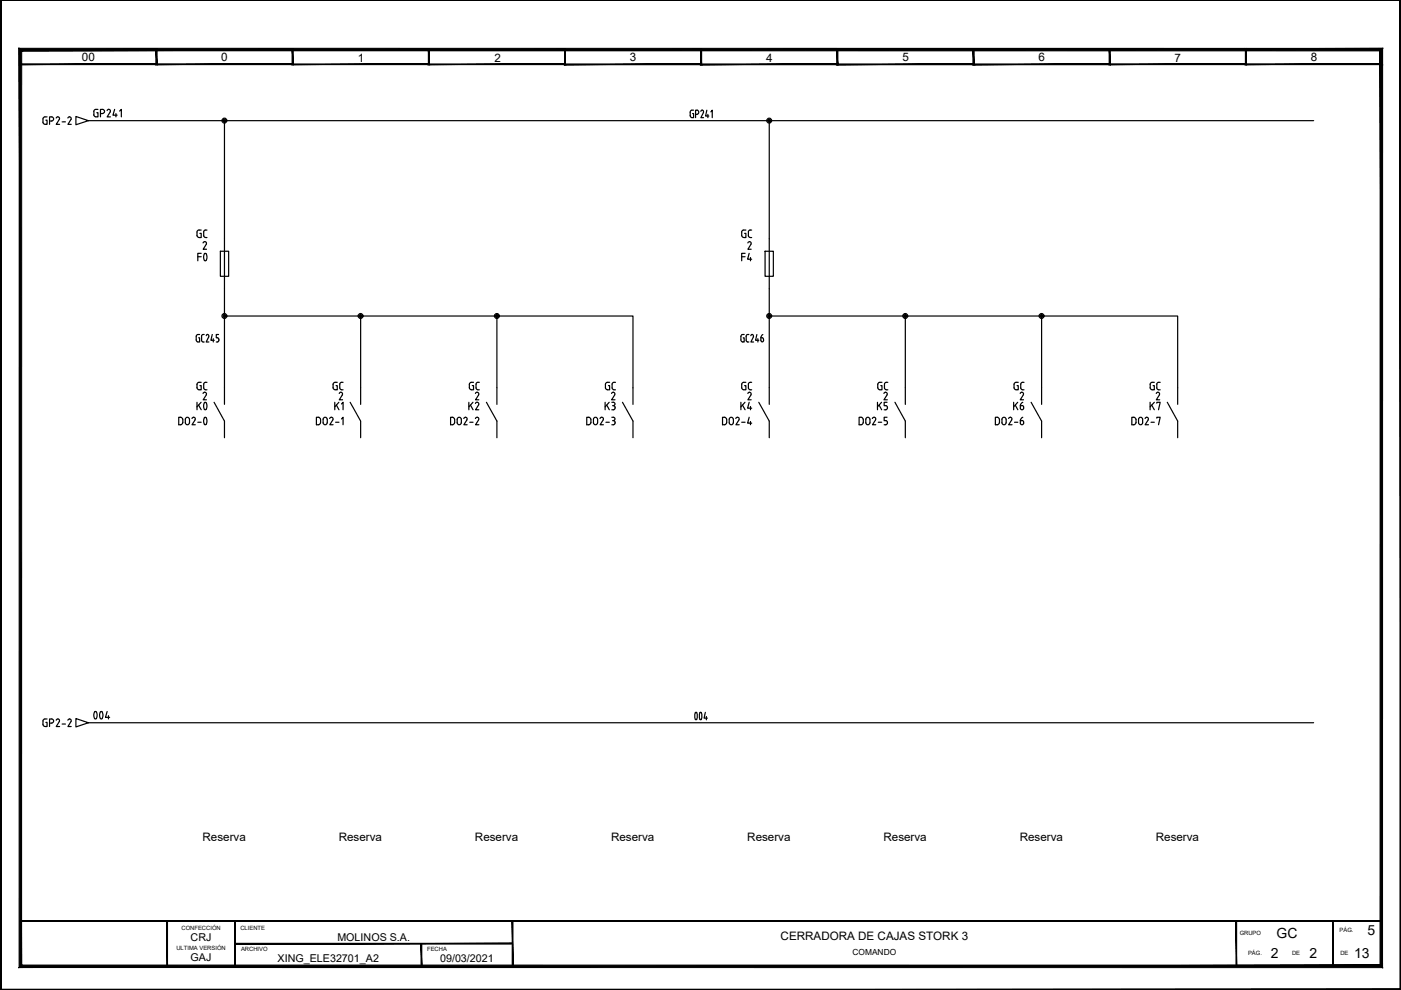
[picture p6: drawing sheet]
<svg xmlns="http://www.w3.org/2000/svg" width="297mm" height="210mm" viewBox="0 0 297 210" stroke-linecap="round" stroke-linejoin="round" font-family="sans-serif">
<g fill="#000" stroke="#000" stroke-width=".21">
<path d="M.2 -.1v.2l296.8-.2zM.2 .1l296.8-.2-.2 .2zM296.8 .1l.2 209.8v-210zM296.8 .1l.2 209.8-.2-.2zM.1 209.9h296.9l-.2-.2zM.1 209.9l.2-.2h296.5zM.1 0v209.9l.2-.2zM.1 0h.2v209.7z"/>
<path d="M4.2 13.7h29.1l-.2-.2zM4.4 13.5h28.7l-28.9 .2zM4.2 10.4v3.3l.2-.2zM4.2 10.4l.2 .2v2.9zM4.2 10.4l.2 .2 28.9-.2zM4.4 10.6l28.9-.2-.2 .2zM33.3 10.4l-.2 .2 .2 3.1zM33.1 10.6l.2 3.1-.2-.2z"/>
<path d="M33.1 13.7h29l-.1-.2zM33.2 13.5h28.8l-28.9 .2zM33.1 10.4v3.3l.1-.2zM33.1 10.4l.1 .2v2.9zM33.1 10.4l.1 .2 28.9-.2zM33.2 10.6l28.9-.2-.1 .2zM62.1 10.4l-.1 .2 .1 3.1zM62 10.6l.1 3.1-.1-.2z"/>
<path d="M62 13.7h29l-.1-.1zM62 13.7l.1-.1h28.8zM62 10.4v3.3l.1-.1zM62 10.4l.1 .2v3zM62 10.4l.1 .2 28.9-.2zM62.1 10.6l28.9-.2-.1 .2zM90.9 10.6l.1 3.1v-3.3zM90.9 10.6l.1 3.1-.1-.1z"/>
<path d="M90.8 13.7h29.1l-.2-.1zM90.8 13.7l.2-.1h28.7zM90.8 10.4v3.3l.2-.1zM90.8 10.4l.2 .2v3zM90.8 10.4l.2 .2 28.9-.2zM91 10.6l28.9-.2-.2 .2zM119.7 10.6l.2 3.1v-3.3zM119.7 10.6l.2 3.1-.2-.1z"/>
<path d="M119.7 13.7h29.1l-.2-.1zM119.7 13.7l.2-.1h28.7zM119.7 10.4v3.3l.2-.1zM119.7 10.4l.2 .2v3zM119.7 10.4l.2 .2 28.9-.2zM119.9 10.6l28.9-.2-.2 .2zM148.8 10.4l-.2 .2 .2 3.1zM148.6 10.6l.2 3.1-.2-.1z"/>
<path d="M148.6 13.7h29l-.2-.1zM148.6 13.7l.1-.1h28.7zM148.6 10.4v3.3l.1-.1zM148.6 10.4l.1 .2v3zM148.6 10.4l.1 .2 28.9-.2zM148.7 10.6l28.9-.2-.2 .2zM177.6 10.4l-.2 .2 .2 3.1zM177.4 10.6l.2 3.1-.2-.1z"/>
<path d="M177.4 13.7h29.1l-.2-.1zM177.4 13.7l.2-.1h28.7zM177.4 10.4v3.3l.2-.1zM177.4 10.4l.2 .2v3zM177.4 10.4l.2 .2 28.9-.2zM177.6 10.6l28.9-.2-.2 .2zM206.5 10.4l-.2 .2 .2 3.1zM206.3 10.6l.2 3.1-.2-.1z"/>
<path d="M206.3 13.7h29.1l-.2-.1zM206.3 13.7l.2-.1h28.7zM206.3 10.4v3.3l.2-.1zM206.3 10.4l.2 .2v3zM206.3 10.4l.2 .2 28.9-.2zM206.5 10.6l28.9-.2-.2 .2zM235.2 10.6l.2 3.1v-3.3zM235.2 10.6l.2 3.1-.2-.1z"/>
<path d="M235.2 13.7h29.1l-.2-.2zM235.2 13.7l.2-.2h28.7zM235.2 10.4v3.3l.2-.2zM235.2 10.4l.2 .2v2.9zM235.2 10.4l.2 .2 28.9-.2zM235.4 10.6l28.9-.2-.2 .2zM264.1 10.6l.2 3.1v-3.3zM264.1 10.6l.2 3.1-.2-.2z"/>
<path d="M264 13.7h29.1l-.2-.2zM264 13.7l.2-.2h28.7zM264 10.4v3.3l.2-.2zM264 10.4l.2 .2v2.9zM264 10.4l.2 .2 28.9-.2zM264.2 10.6l28.9-.2-.2 .2zM292.9 10.6l.2 3.1v-3.3zM292.9 10.6l.2 3.1-.2-.2z"/>
<path d="M4.3 195.2v.2l288.5-.2zM4.3 195.4l288.5-.2v.2z"/>
<path d="M49.8 200v.2l58.9-.2zM49.8 200.2l58.9-.2v.2z"/>
<path d="M4 205.1l288.6-.5h-288zM4 205.1l288.6-.5 .5 .6zM292.6 10.8v193.8l.5 .6zM292.6 10.8l.5-.5v194.9zM4.6 10.8h288l.5-.5zM4.1 10.2l289 .1-288.5 .5zM4.1 10.2l.5 194.4v-193.8zM4.1 10.2l.5 194.4-.6 .5z"/>
<path d="M35.4 195.3v9.6h.1zM35.4 195.3h.1v9.6z"/>
<path d="M49.7 195.3v9.6h.2zM49.7 195.3h.2v9.6z"/>
<path d="M89.3 200.1v4.8h.1zM89.3 200.1h.1v4.8z"/>
<path d="M108.6 195.3v9.6h.2zM108.6 195.3h.2v9.6z"/>
<path d="M262.1 195.3v9.6h.1zM262.1 195.3h.1v9.6z"/>
<path d="M282.5 195.3v9.6h.2zM282.5 195.3h.2v9.6z"/>
</g>
<path d="M.2 0h296.7v209.8h-296.7zM4.3 195.3h31.1v9.6h-31.1z" fill="none" stroke="#000" stroke-width=".21"/>
<g fill="none" stroke="#000" stroke-width=".25">
<path d="M293 13.6v181.7M16.1 24.7l2.6 .9-2.6 .9zM18.7 25.6h259.8M19.9 23.6v.7M20.5 23.9h.3v.9l-.7-.1-.2-.4M20.8 23.2l-.7 .1-.2 .3M21.3 24.1h.4a.43 .43 0 0 0 .5-.5 .43 .43 0 0 0-.5-.4h-.4v1.6M23.1 23.2a.35 .35 0 0 1 .3 .5l-.7 1.1h.7M23.1 23.2l-.4 .2M24.3 23.2l-.4 1.2h.9M24.6 24.1v.7M25.4 23.6l.3-.4v1.6"/>
<path d="M47.6 25.6v56.6M146.7 23.4l-.3 .2a1.39 1.39 0 0 0 .1 1.3h.2M146.7 23.4h.4M146.8 24.1h.3v.8h-.4M147.5 24.2h.3M147.8 23.4a.44 .44 0 0 1 .4 .4 .44 .44 0 0 1-.4 .4M147.8 23.4h-.3v1.5M148.9 23.3l-.3 .3M148.9 23.4l.3 .3-.6 1.2h.6M149.9 23.4l-.3 1.2h.7M150.1 24.2v.7M150.7 23.7l.3-.3v1.5"/>
<path d="M163.1 25.6v60.1M162.2 53.3h1.8v5.3h-1.8zM41.6 72.1l.3 .4M41.9 70.9l-.3 .2v1M42 70.9h.3M42.1 71.6h.2v.9h-.3M42.7 71.3v.8a.44 .44 0 0 0 .6 .4M43.3 70.9l-.4 .1-.2 .3M43.7 71.2l.3-.3 .3 .4-.6 1.2h.6M45 70.9l-.3 1.3h.7M45.2 71.8v.7M46.3 70.9h-.4v.7a.46 .46 0 0 1 .5 .5 .46 .46 0 0 1-.5 .4"/>
<path d="M47.6 67h86.6v18.7M76.5 67v18.7M105.4 67v18.7M157.6 71.6h.2v.9l-.5-.1-.2-.3M157.8 70.9h-.4l-.3 .2v1M158.2 72.1l.1 .3 .5 .1M158.2 71.3v.8M158.8 70.9l-.5 .1-.1 .3M159.5 70.9l.2 .2v.4M159.5 70.9l-.3 .3M159.7 71.5l-.5 1h.6M160.5 70.9l-.3 1.3h.7"/>
<path d="M160.7 71.8v.7M161.3 71.6a.47 .47 0 0 1 .6 .3 .47 .47 0 0 1-.2 .5l-.3-.1zM161.7 70.9l-.4 .7M163.1 67h86.6v18.7M191.9 67v18.7M220.8 67v18.7M47.6 89.3v3.5M67.1 88.5h.6a1.08 1.08 0 0 1 .2 1.3l-.2 .2-.6 .1zM69.4 88.9a.43 .43 0 0 0-.5-.4 .43 .43 0 0 0-.4 .4v.7a.43 .43 0 0 0 .4 .5 .43 .43 0 0 0 .5-.5M70.6 89l-.7 1.1h.7M72.4 88.8l.3-.3v1.6M74.2 85.3l2.3 4v3.5"/>
<path d="M95.9 88.5l.4 .2 .1 .2M95.9 88.5h-.4v1.6h.4M96.4 89.6l-.3 .4-.2 .1M96.4 89v.6M96.9 89.6a.43 .43 0 0 0 .5 .5 .43 .43 0 0 0 .4-.5M99 89l-.7 1.1h.7M101.5 89l-.7 1.1h.7M103.1 85.3l2.3 4v3.5M124.8 88.5l.4 .2 .1 .2M124.8 88.5h-.4v1.6h.4M125.3 89.6l-.3 .4-.2 .1M125.3 89v.6"/>
<path d="M125.8 89.6a.43 .43 0 0 0 .5 .5 .43 .43 0 0 0 .4-.5M127.9 89l-.7 1.1h.7M129.7 90.1h.4M130.4 89.7l-.4 .4M132 85.3l2.2 4v3.5M154.1 88.9l-.3-.4h-.6v1.6l.6-.1 .3-.4M154.1 89v.6M154.6 89.6a.43 .43 0 0 0 .4 .5 .43 .43 0 0 0 .5-.5M156.7 89l-.7 1.1h.7M159.1 89.4v.7M160.9 85.3l2.2 4v3.5M182.1 88.5h.7a1.08 1.08 0 0 1 .1 1.3l-.1 .2-.7 .1z"/>
<path d="M183.6 89.6a.43 .43 0 0 0 .4 .5 .43 .43 0 0 0 .4-.5M185.6 89l-.6 1.1h.7M188.1 89.7l-.1 .3-.5 .1M189.7 85.3l2.2 4v3.5M218.6 85.3l2.2 4v3.5M240 88.5h.6a1.08 1.08 0 0 1 .2 1.3l-.2 .2-.6 .1zM241.4 89.6a.43 .43 0 0 0 .4 .5 .43 .43 0 0 0 .5-.5M243.4 89l-.6 1.1h.7M245.3 88.7v-.2h.7l-.4 1.6M247.5 85.3l2.2 4v3.5M18.7 153.2h259.8"/>
<circle cx="47.6" cy="25.6" r=".52"/>
<circle cx="47.6" cy="25.6" r=".31"/>
<circle cx="47.6" cy="25.6" r=".16"/>
<circle cx="163.1" cy="25.6" r=".52"/>
<circle cx="163.1" cy="25.6" r=".31"/>
<circle cx="163.1" cy="25.6" r=".16"/>
<circle cx="47.6" cy="67" r=".52"/>
<circle cx="47.6" cy="67" r=".31"/>
<circle cx="47.6" cy="67" r=".16"/>
<circle cx="76.5" cy="67" r=".52"/>
<circle cx="76.5" cy="67" r=".31"/>
<circle cx="76.5" cy="67" r=".16"/>
<circle cx="105.3" cy="67" r=".52"/>
<circle cx="105.3" cy="67" r=".31"/>
<circle cx="105.3" cy="67" r=".16"/>
<circle cx="163.1" cy="67" r=".52"/>
<circle cx="163.1" cy="67" r=".31"/>
<circle cx="163.1" cy="67" r=".16"/>
<circle cx="191.9" cy="67" r=".52"/>
<circle cx="191.9" cy="67" r=".31"/>
<circle cx="191.9" cy="67" r=".16"/>
<circle cx="220.8" cy="67" r=".52"/>
<circle cx="220.8" cy="67" r=".31"/>
<circle cx="220.8" cy="67" r=".16"/>
</g>
<g font-size="6.6">
<text x="39.9" y="88.9">K0</text>
<text x="16.6" y="154.5">004</text>
</g>
<g font-size="6.2">
<text x="39.9" y="57.2">F0</text>
<text x="144.6" y="154.5">004</text>
</g>
<g font-size="4.9">
<text x="40.9" y="84">GC</text>
<text x="69.8" y="84">GC</text>
<text x="98.8" y="84">GC</text>
<text x="127.4" y="84">GC</text>
<text x="156.3" y="84">GC</text>
<text x="185.2" y="84">GC</text>
<text x="214.1" y="84">GC</text>
<text x="243.1" y="84">GC</text>
<text x="74.1" y="88.2" transform="rotate(-90 74.1 88.2)">K1</text>
<text x="98.4" y="88.2">K2</text>
<text x="127.4" y="88.2">K3</text>
<text x="156.3" y="88.2">K4</text>
<text x="185.2" y="88.2">K5</text>
<text x="214.1" y="88.2">K6</text>
<text x="243.1" y="88.2">K7</text>
<text x="209.9" y="91.4">DO2-6</text>
</g>
<g font-size="4.4">
<text x="8.1" y="27.5">GP2-2</text>
<text x="40.9" y="51.5">GC</text>
<text x="156.3" y="51.5">GC</text>
<text x="156.3" y="56.4">F4</text>
<text x="8.1" y="155.2">GP2-2</text>
</g>
<g font-size="3">
<text x="269.4" y="203.1">2</text>
<text x="270.7" y="199">GC</text>
<text x="277.7" y="203.1">2</text>
<text x="287.1" y="203.1">13</text>
<text x="289.9" y="198.3">5</text>
</g>
<g font-size="2.5">
<text x="17.4" y="13">00</text>
<text x="46.9" y="13">0</text>
<text x="75.9" y="13.1">1</text>
<text x="104.9" y="13.1">2</text>
<text x="133.5" y="13">3</text>
<text x="162.4" y="13.1">4</text>
<text x="191.4" y="13">5</text>
<text x="220.2" y="13">6</text>
<text x="249" y="13.1">7</text>
<text x="277.9" y="13">8</text>
<text x="43" y="178.3">Reserva</text>
<text x="71.8" y="178.3">Reserva</text>
<text x="100.7" y="178.3">Reserva</text>
<text x="129.6" y="178.3">Reserva</text>
<text x="158.4" y="178.3">Reserva</text>
<text x="187.3" y="178.3">Reserva</text>
<text x="216.2" y="178.3">Reserva</text>
<text x="245.1" y="178.3">Reserva</text>
<text x="165.5" y="199.4">CERRADORA DE CAJAS STORK 3</text>
</g>
<g font-size="2.3">
<text x="40.4" y="199.5">CRJ</text>
<text x="40.4" y="203.7">GAJ</text>
<text x="58.9" y="203.9">XING_ELE32701_A2</text>
<text x="71.5" y="199.5">MOLINOS S.A.</text>
<text x="93.3" y="203.9">09/03/2021</text>
</g>
<text font-size="1.8" x="180.7" y="202.5">COMANDO</text>
<g font-size="1.2">
<text x="38.5" y="197.1">CONFECCIÓN</text>
<text x="51" y="197.1">CLIENTE</text>
<text x="284" y="197.7">PÁG.</text>
<text x="37.4" y="201.4">ULTIMA VERSIÓN</text>
<text x="51.1" y="201.6">ARCHIVO</text>
<text x="90.6" y="201.6">FECHA</text>
<text x="262.8" y="198.2">GRUPO</text>
<text x="264.6" y="202.5">PÁG.</text>
<text x="273.9" y="202.5">DE</text>
<text x="284.2" y="202.5">DE</text>
</g>
</svg>
